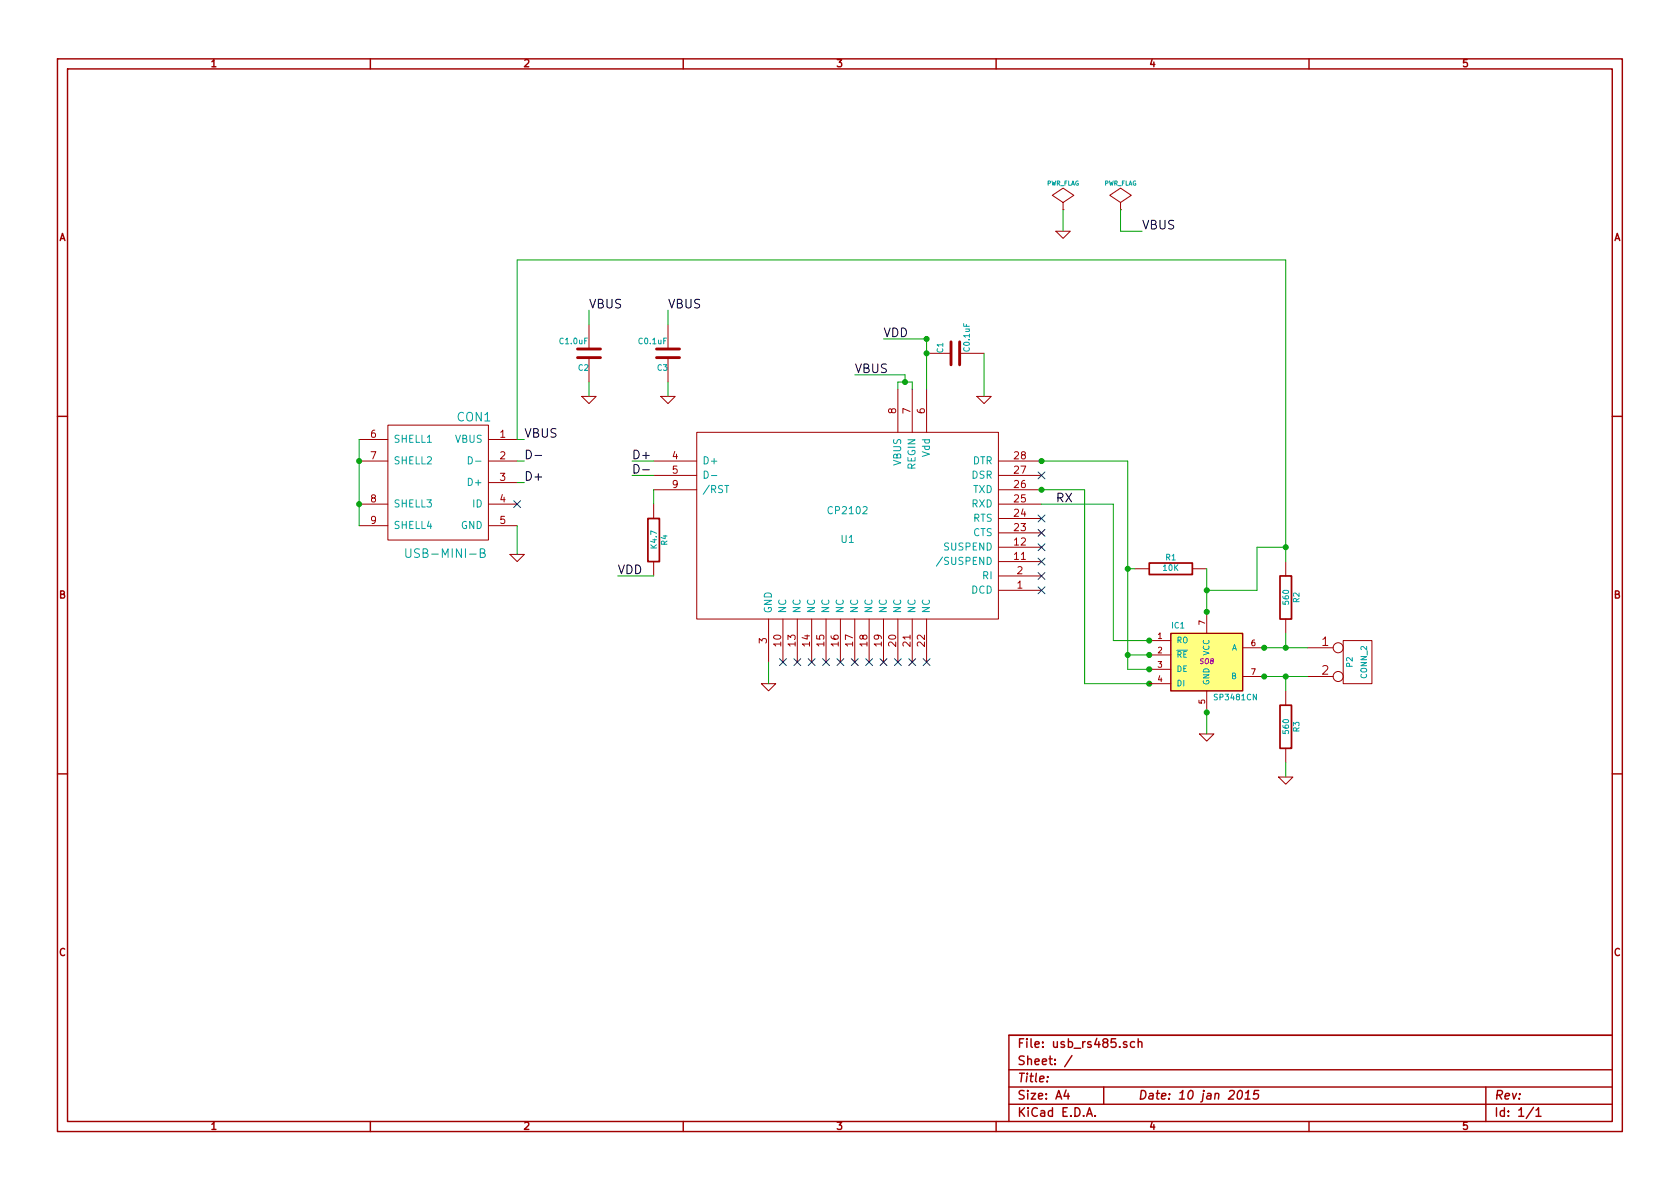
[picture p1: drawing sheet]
EESchema Schematic File Version 2
LIBS:power
LIBS:device
LIBS:transistors
LIBS:conn
LIBS:linear
LIBS:regul
LIBS:74xx
LIBS:cmos4000
LIBS:adc-dac
LIBS:memory
LIBS:xilinx
LIBS:special
LIBS:microcontrollers
LIBS:dsp
LIBS:microchip
LIBS:analog_switches
LIBS:motorola
LIBS:texas
LIBS:intel
LIBS:audio
LIBS:interface
LIBS:digital-audio
LIBS:philips
LIBS:display
LIBS:cypress
LIBS:siliconi
LIBS:opto
LIBS:atmel
LIBS:contrib
LIBS:valves
LIBS:asm
LIBS:usb_rs485-cache
EELAYER 27 0
EELAYER END
$Descr A4 11693 8268
encoding utf-8
Sheet 1 1
Title ""
Date "10 jan 2015"
Rev ""
Comp ""
Comment1 ""
Comment2 ""
Comment3 ""
Comment4 ""
$EndDescr
$Comp
L CP2102 U1
U 1 1
P 5900 3650
F 0 "U1" H 5900 3550 50  0000 C CNN
F 1 "CP2102" H 5900 3750 50  0000 C CNN
F 2 "" H 5900 3650 60  0000 C CNN
F 3 "" H 5900 3650 60  0000 C CNN
	1    5900 3650
	1    0    0    -1  
$EndComp
$Comp
L GND #PWR01
U 1 1
P 5350 4750
F 0 "#PWR01" H 5350 4750 30  0001 C CNN
F 1 "GND" H 5350 4680 30  0001 C CNN
F 2 "" H 5350 4750 60  0000 C CNN
F 3 "" H 5350 4750 60  0000 C CNN
	1    5350 4750
	1    0    0    -1  
$EndComp
NoConn ~ 5450 4600
NoConn ~ 5550 4600
NoConn ~ 5650 4600
NoConn ~ 5750 4600
NoConn ~ 5850 4600
NoConn ~ 5950 4600
NoConn ~ 6050 4600
NoConn ~ 6150 4600
NoConn ~ 6250 4600
NoConn ~ 6350 4600
NoConn ~ 6450 4600
$Comp
L GND #PWR02
U 1 1
P 6850 2750
F 0 "#PWR02" H 6850 2750 30  0001 C CNN
F 1 "GND" H 6850 2680 30  0001 C CNN
F 2 "" H 6850 2750 60  0000 C CNN
F 3 "" H 6850 2750 60  0000 C CNN
	1    6850 2750
	1    0    0    -1  
$EndComp
$Comp
L C C1
U 1 1
P 6650 2450
F 0 "C1" H 6650 2550 40  0000 L CNN
F 1 "C0.1uF" H 6656 2365 40  0000 L CNN
F 2 "~" H 6688 2300 30  0000 C CNN
F 3 "~" H 6650 2450 60  0000 C CNN
	1    6650 2450
	0    -1   -1   0   
$EndComp
$Comp
L USB-MINI-B CON1
U 1 1
P 3050 3350
F 0 "CON1" H 2800 3800 60  0000 C CNN
F 1 "USB-MINI-B" H 3000 2850 60  0000 C CNN
F 2 "" H 3050 3350 60  0000 C CNN
F 3 "" H 3050 3350 60  0000 C CNN
	1    3050 3350
	-1   0    0    -1  
$EndComp
Text Label 3650 3200 0    60   ~ 0
D-
Text Label 3650 3350 0    60   ~ 0
D+
Text Label 4400 3300 0    60   ~ 0
D-
Text Label 4400 3200 0    60   ~ 0
D+
$Comp
L GND #PWR03
U 1 1
P 3600 3850
F 0 "#PWR03" H 3600 3850 30  0001 C CNN
F 1 "GND" H 3600 3780 30  0001 C CNN
F 2 "" H 3600 3850 60  0000 C CNN
F 3 "" H 3600 3850 60  0000 C CNN
	1    3600 3850
	1    0    0    -1  
$EndComp
Text Label 3650 3050 0    60   ~ 0
VBUS
Text Label 5950 2600 0    60   ~ 0
VBUS
Text Label 6150 2350 0    60   ~ 0
VDD
Text Label 4300 4000 0    60   ~ 0
VDD
NoConn ~ 3600 3500
Text Label 7350 3500 0    60   ~ 0
RX
NoConn ~ 7250 3700
NoConn ~ 7250 3800
NoConn ~ 7250 3900
NoConn ~ 7250 4000
NoConn ~ 7250 4100
$Comp
L PWR_FLAG #FLG04
U 1 1
P 7400 1450
F 0 "#FLG04" H 7400 1545 30  0001 C CNN
F 1 "PWR_FLAG" H 7400 1630 30  0000 C CNN
F 2 "" H 7400 1450 60  0000 C CNN
F 3 "" H 7400 1450 60  0000 C CNN
	1    7400 1450
	1    0    0    -1  
$EndComp
$Comp
L PWR_FLAG #FLG05
U 1 1
P 7800 1450
F 0 "#FLG05" H 7800 1545 30  0001 C CNN
F 1 "PWR_FLAG" H 7800 1630 30  0000 C CNN
F 2 "" H 7800 1450 60  0000 C CNN
F 3 "" H 7800 1450 60  0000 C CNN
	1    7800 1450
	1    0    0    -1  
$EndComp
$Comp
L GND #PWR06
U 1 1
P 7400 1600
F 0 "#PWR06" H 7400 1600 30  0001 C CNN
F 1 "GND" H 7400 1530 30  0001 C CNN
F 2 "" H 7400 1600 60  0000 C CNN
F 3 "" H 7400 1600 60  0000 C CNN
	1    7400 1600
	1    0    0    -1  
$EndComp
Text Label 7950 1600 0    60   ~ 0
VBUS
Text Label 4100 2150 0    60   ~ 0
VBUS
$Comp
L C C2
U 1 1
P 4100 2450
F 0 "C2" H 4100 2550 40  0000 L CNN
F 1 "C1.0uF" H 4106 2365 40  0000 L CNN
F 2 "~" H 4138 2300 30  0000 C CNN
F 3 "~" H 4100 2450 60  0000 C CNN
	1    4100 2450
	-1   0    0    1   
$EndComp
$Comp
L GND #PWR07
U 1 1
P 4100 2750
F 0 "#PWR07" H 4100 2750 30  0001 C CNN
F 1 "GND" H 4100 2680 30  0001 C CNN
F 2 "" H 4100 2750 60  0000 C CNN
F 3 "" H 4100 2750 60  0000 C CNN
	1    4100 2750
	1    0    0    -1  
$EndComp
$Comp
L C C3
U 1 1
P 4650 2450
F 0 "C3" H 4650 2550 40  0000 L CNN
F 1 "C0.1uF" H 4656 2365 40  0000 L CNN
F 2 "~" H 4688 2300 30  0000 C CNN
F 3 "~" H 4650 2450 60  0000 C CNN
	1    4650 2450
	-1   0    0    1   
$EndComp
Text Label 4650 2150 0    60   ~ 0
VBUS
$Comp
L GND #PWR08
U 1 1
P 4650 2750
F 0 "#PWR08" H 4650 2750 30  0001 C CNN
F 1 "GND" H 4650 2680 30  0001 C CNN
F 2 "" H 4650 2750 60  0000 C CNN
F 3 "" H 4650 2750 60  0000 C CNN
	1    4650 2750
	1    0    0    -1  
$EndComp
$Comp
L GND #PWR09
U 1 1
P 8400 5100
F 0 "#PWR09" H 8400 5100 30  0001 C CNN
F 1 "GND" H 8400 5030 30  0001 C CNN
F 2 "" H 8400 5100 60  0000 C CNN
F 3 "" H 8400 5100 60  0000 C CNN
	1    8400 5100
	1    0    0    -1  
$EndComp
$Comp
L CONN_2 P2
U 1 1
P 9450 4600
F 0 "P2" V 9400 4600 40  0000 C CNN
F 1 "CONN_2" V 9500 4600 40  0000 C CNN
F 2 "" H 9450 4600 60  0000 C CNN
F 3 "" H 9450 4600 60  0000 C CNN
	1    9450 4600
	1    0    0    -1  
$EndComp
$Comp
L R R2
U 1 1
P 8950 4150
F 0 "R2" V 9030 4150 40  0000 C CNN
F 1 "560" V 8957 4151 40  0000 C CNN
F 2 "~" V 8880 4150 30  0000 C CNN
F 3 "~" H 8950 4150 30  0000 C CNN
	1    8950 4150
	1    0    0    -1  
$EndComp
$Comp
L R R3
U 1 1
P 8950 5050
F 0 "R3" V 9030 5050 40  0000 C CNN
F 1 "560" V 8957 5051 40  0000 C CNN
F 2 "~" V 8880 5050 30  0000 C CNN
F 3 "~" H 8950 5050 30  0000 C CNN
	1    8950 5050
	1    0    0    -1  
$EndComp
$Comp
L R R1
U 1 1
P 8150 3950
F 0 "R1" V 8230 3950 40  0000 C CNN
F 1 "10K" V 8157 3951 40  0000 C CNN
F 2 "~" V 8080 3950 30  0000 C CNN
F 3 "~" H 8150 3950 30  0000 C CNN
	1    8150 3950
	0    -1   -1   0   
$EndComp
$Comp
L GND #PWR010
U 1 1
P 8950 5400
F 0 "#PWR010" H 8950 5400 30  0001 C CNN
F 1 "GND" H 8950 5330 30  0001 C CNN
F 2 "" H 8950 5400 60  0000 C CNN
F 3 "" H 8950 5400 60  0000 C CNN
	1    8950 5400
	1    0    0    -1  
$EndComp
Wire Wire Line
	5350 4600 5350 4750
Wire Wire Line
	6850 2450 6850 2750
Wire Wire Line
	4550 3200 4400 3200
Wire Wire Line
	4400 3300 4550 3300
Wire Wire Line
	3600 3350 3650 3350
Wire Wire Line
	3600 3200 3650 3200
Wire Wire Line
	3600 3650 3600 3850
Wire Wire Line
	3600 3050 3650 3050
Wire Wire Line
	2500 3050 2500 3650
Wire Wire Line
	6350 2700 6350 2650
Wire Wire Line
	6350 2650 6250 2650
Wire Wire Line
	6250 2650 6250 2700
Wire Wire Line
	6300 2650 6300 2600
Wire Wire Line
	6300 2600 5950 2600
Connection ~ 6300 2650
Wire Wire Line
	6450 2350 6150 2350
Connection ~ 6450 2450
Wire Wire Line
	7250 3500 7750 3500
Connection ~ 2500 3200
Connection ~ 2500 3500
Wire Wire Line
	7950 1600 7800 1600
Wire Wire Line
	7800 1600 7800 1450
Wire Wire Line
	7400 1450 7400 1600
Wire Wire Line
	4100 2150 4100 2250
Wire Wire Line
	4100 2650 4100 2750
Wire Wire Line
	4650 2150 4650 2250
Wire Wire Line
	4650 2650 4650 2750
Wire Wire Line
	8000 4450 7750 4450
Wire Wire Line
	7750 4450 7750 3500
Wire Wire Line
	8400 5100 8400 4950
Wire Wire Line
	8000 4550 7850 4550
Wire Wire Line
	7850 3200 7850 4650
Wire Wire Line
	7850 4650 8000 4650
Connection ~ 7850 4550
Wire Wire Line
	8800 4500 9100 4500
Wire Wire Line
	9100 4700 8800 4700
Wire Wire Line
	7900 3950 7850 3950
Connection ~ 7850 3950
Wire Wire Line
	8950 4400 8950 4500
Connection ~ 8950 4500
Wire Wire Line
	8950 4800 8950 4700
Connection ~ 8950 4700
Wire Wire Line
	8950 5300 8950 5400
Connection ~ 6450 2350
Wire Wire Line
	6450 2350 6450 2700
Wire Wire Line
	8950 1800 8950 3900
Wire Wire Line
	3600 1800 8950 1800
Wire Wire Line
	3600 1800 3600 3050
Wire Wire Line
	8400 3950 8400 4250
Wire Wire Line
	8400 4100 8750 4100
Wire Wire Line
	8750 4100 8750 3800
Wire Wire Line
	8750 3800 8950 3800
Connection ~ 8950 3800
Connection ~ 8400 4100
$Comp
L R R4
U 1 1
P 4550 3750
F 0 "R4" V 4630 3750 40  0000 C CNN
F 1 "K4.7" V 4557 3751 40  0000 C CNN
F 2 "~" V 4480 3750 30  0000 C CNN
F 3 "~" H 4550 3750 30  0000 C CNN
	1    4550 3750
	1    0    0    -1  
$EndComp
Wire Wire Line
	4550 4000 4300 4000
Wire Wire Line
	4550 3400 4550 3500
NoConn ~ 7250 3600
NoConn ~ 7250 3300
Wire Wire Line
	7850 3200 7250 3200
Connection ~ 8000 4750
Connection ~ 7250 3400
Wire Wire Line
	7250 3400 7550 3400
Wire Wire Line
	7550 3400 7550 4750
Wire Wire Line
	7550 4750 8000 4750
$Comp
L SP3481CN IC1
U 1 1
P 8400 4600
F 0 "IC1" H 8200 4850 40  0000 C CNN
F 1 "SP3481CN" H 8600 4350 40  0000 C CNN
F 2 "SO8" H 8400 4600 35  0000 C CIN
F 3 "" H 8400 4600 60  0000 C CNN
	1    8400 4600
	1    0    0    -1  
$EndComp
Connection ~ 8800 4700
Connection ~ 8800 4500
Connection ~ 8400 4250
Connection ~ 8000 4450
Connection ~ 8000 4550
Connection ~ 8000 4650
Connection ~ 8400 4950
Connection ~ 7250 3200
$EndSCHEMATC
